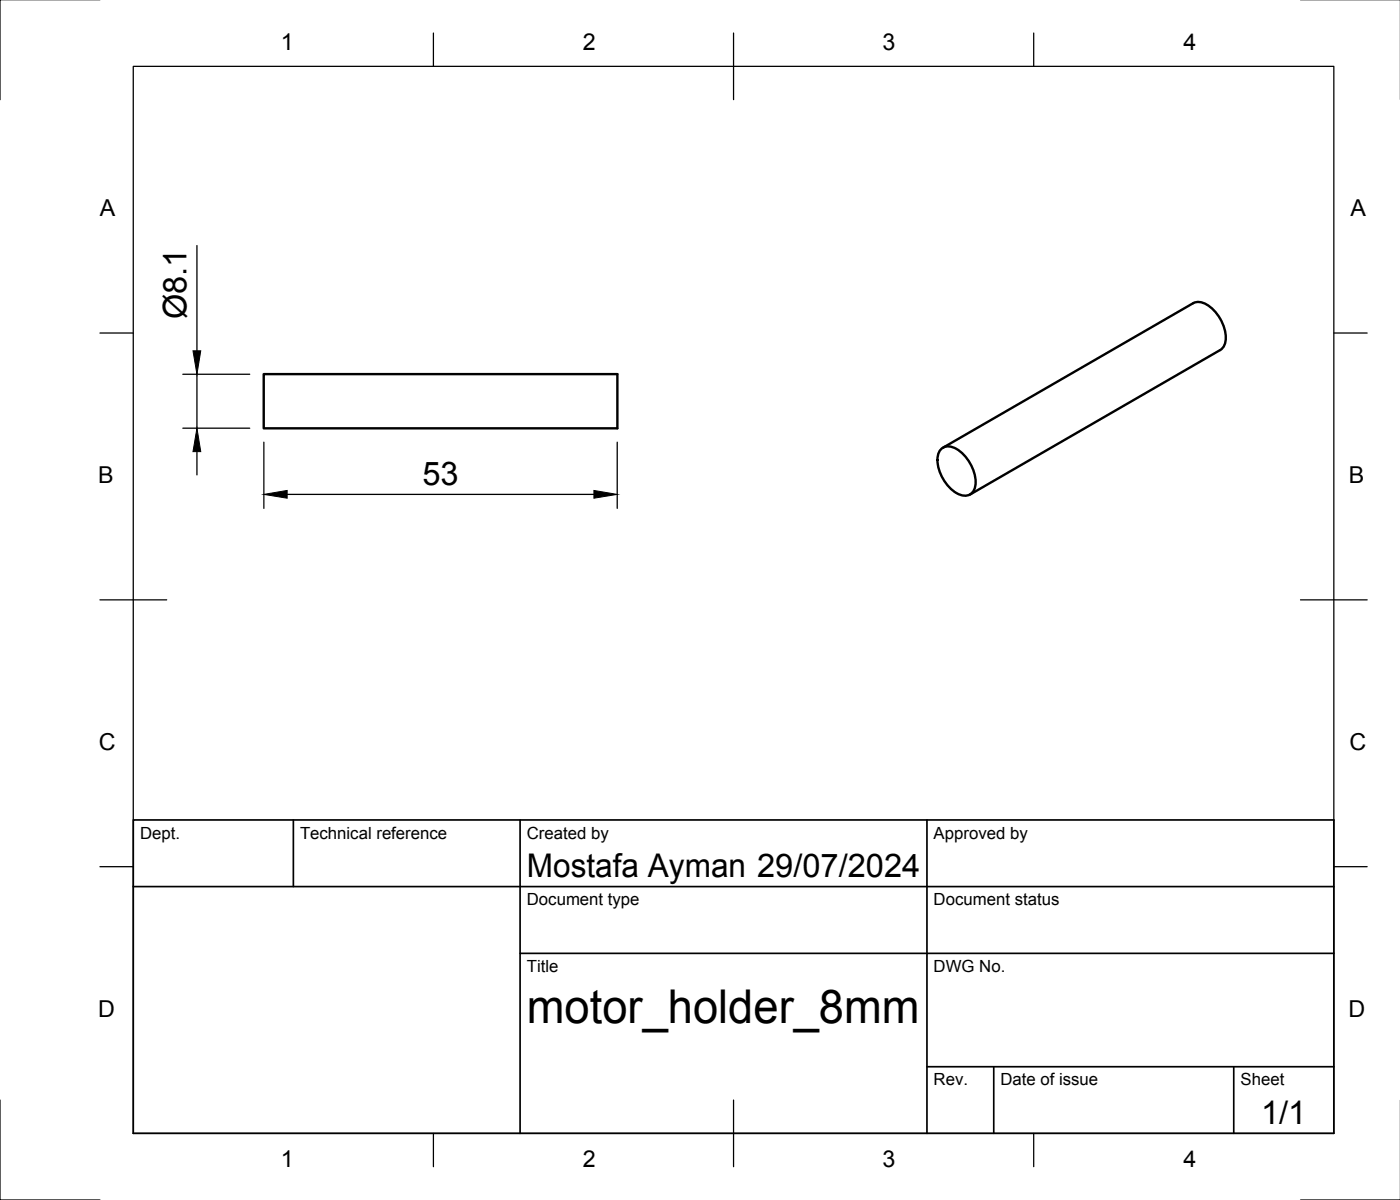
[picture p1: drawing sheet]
<svg xmlns="http://www.w3.org/2000/svg" width="210mm" height="180mm" viewBox="0 0 210 180" stroke-linecap="round" stroke-linejoin="round" font-family="sans-serif">
<!-- layer: Visible -->
<path d="M39.5 56.1h53.1v8.1h-53.1zM178.9 45.5l-37.5 21.6M178.9 45.5a2.75 2.75 0 0 1 3.1 1 5.5 5.5 0 0 1 1.6 5.2l-.3 .5-.4 .3M182.9 52.5l-37.5 21.6M141.2 67.3a1.88 1.88 0 0 1 2.2 0 6.1 6.1 0 0 1 2.8 5.7 1.56 1.56 0 0 1-2.1 1.2 5.9 5.9 0 0 1-3.5-5.9l.2-.6z" fill="none" stroke="#000" stroke-width=".36"/>
<!-- layer: BORDER -->
<g fill="none" stroke="#000" stroke-width=".19">
<path d="M15 0h-15v14.9M195 0h15M20 9.9h180v160h-180zM65 5v4.9M110 5v9.9M155 5v4.9M15 49.9h5M200 49.9h5M15 89.9h10M195 89.9h10M15 129.9h5M200 129.9h5"/>
<path d="M0 164.9v15h15M65 169.9v5M110 164.9v10M155 169.9v5M195 179.9h15"/>
</g>
<!-- layer: TITLEBLOCK -->
<path d="M20 122.9h180v47h-180zM20 132.9h180M44 122.9v10M78 122.9v47M139 122.9v47M78 142.9h122M139 159.9h61M149 159.9v10M185 159.9v10" fill="none" stroke="#000" stroke-width=".25"/>
<!-- layer: FD_Dimensions -->
<path d="M29.5 36.8v15.8M27.4 56.1h10M29.5 56.1v8.1M27.4 64.2h10M29.5 67.7v3.5M39.6 66.3v9.9M43.1 74.1h45.9M92.5 66.3v9.9" fill="none" stroke="#000" stroke-width=".19"/>
<path d="M28.9 52.6h1.2l-.6 3.5zM29.5 64.2l.6 3.5h-1.2zM39.6 74.1l3.5-.6v1.2zM89 73.5l3.5 .6-3.5 .6z" fill="#000" stroke="#000" stroke-width=".15"/>
<text font-size="7" x="79" y="153.4">motor_holder_8mm</text>
<g font-size="4.9">
<text x="28" y="47.9" transform="rotate(-90 28 47.9)">Ø8.1</text>
<text x="63.3" y="72.7">53</text>
<text x="79" y="131.4">Mostafa Ayman 29/07/2024</text>
<text x="189.1" y="168.6">1/1</text>
</g>
<g font-size="3.5">
<text x="42.1" y="7.5">1</text>
<text x="87.4" y="7.5">2</text>
<text x="132.3" y="7.5">3</text>
<text x="177.4" y="7.5">4</text>
<text x="15" y="32.4">A</text>
<text x="202.5" y="32.4">A</text>
<text x="14.7" y="72.4">B</text>
<text x="202.2" y="72.4">B</text>
<text x="14.8" y="112.5">C</text>
<text x="202.3" y="112.5">C</text>
<text x="14.7" y="152.4">D</text>
<text x="202.2" y="152.4">D</text>
<text x="42.1" y="174.9">1</text>
<text x="87.4" y="174.9">2</text>
<text x="132.3" y="174.9">3</text>
<text x="177.4" y="174.9">4</text>
</g>
<g font-size="2.5">
<text x="21" y="125.7">Dept.</text>
<text x="45" y="125.7">Technical reference</text>
<text x="79" y="125.7">Created by</text>
<text x="140" y="125.7">Approved by</text>
<text x="79" y="135.7">Document type</text>
<text x="140" y="135.7">Document status</text>
<text x="79" y="145.7">Title</text>
<text x="140" y="145.7">DWG No.</text>
<text x="140" y="162.7">Rev.</text>
<text x="150" y="162.7">Date of issue</text>
<text x="186" y="162.7">Sheet</text>
</g>
</svg>
